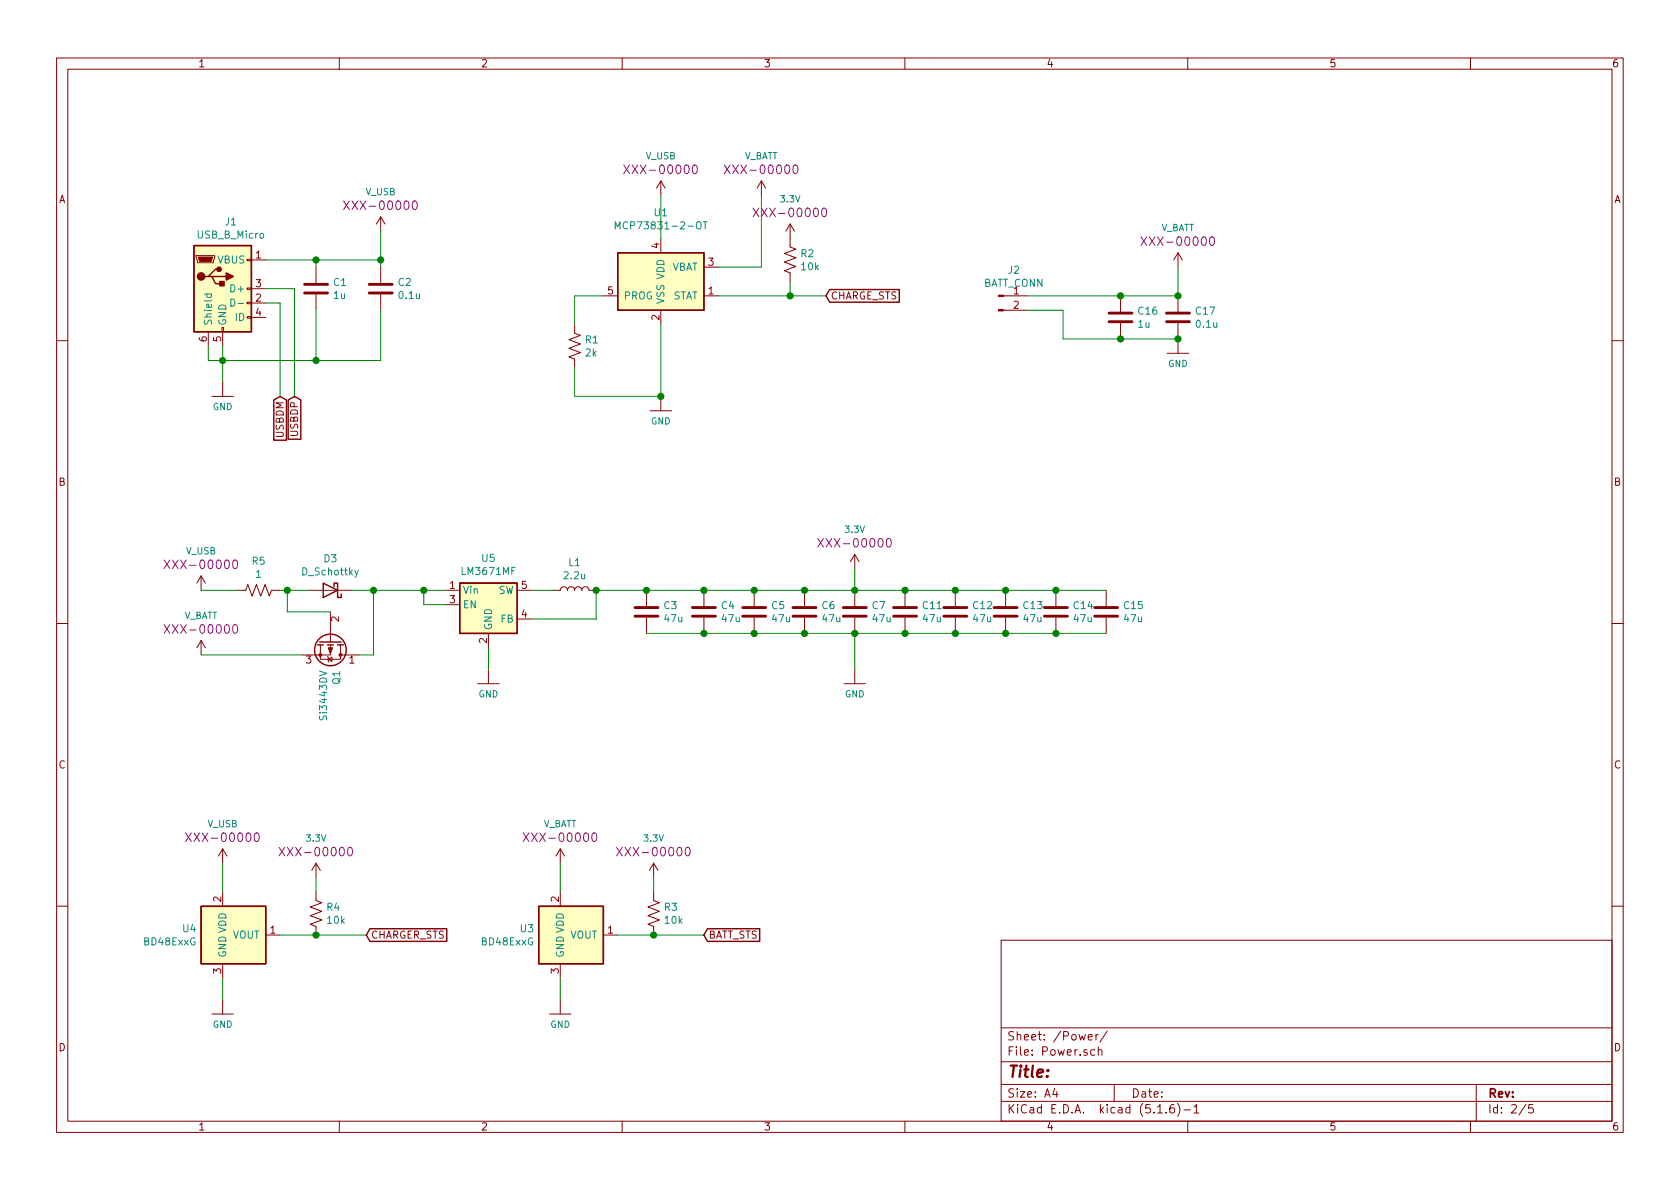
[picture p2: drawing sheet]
EESchema Schematic File Version 4
EELAYER 30 0
EELAYER END
$Descr A4 11693 8268
encoding utf-8
Sheet 2 5
Title ""
Date ""
Rev ""
Comp ""
Comment1 ""
Comment2 ""
Comment3 ""
Comment4 ""
$EndDescr
$Comp
L RemoteSensor-rescue:V_BATT-SparkFun-PowerSymbols #SUPPLY0101
U 1 1
P 1400 4550
F 0 "#SUPPLY0101" H 1450 4550 45  0001 L BNN
F 1 "V_BATT" H 1400 4826 45  0000 C CNN
F 2 "XXX-00000" H 1400 4731 60  0000 C CNN
F 3 "" H 1400 4550 60  0001 C CNN
	1    1400 4550
	1    0    0    -1  
$EndComp
$Comp
L RemoteSensor-rescue:GND-SparkFun-PowerSymbols #GND0101
U 1 1
P 3400 4650
F 0 "#GND0101" H 3450 4600 45  0001 L BNN
F 1 "GND" H 3400 4480 45  0000 C CNN
F 2 "" H 3400 4550 60  0001 C CNN
F 3 "" H 3400 4550 60  0001 C CNN
	1    3400 4650
	1    0    0    -1  
$EndComp
$Comp
L RemoteSensor-rescue:USB_B_Micro-Connector J?
U 1 1
P 1550 2000
AR Path="/5EEC20C4" Ref="J?"  Part="1" 
AR Path="/5EE9FD3C/5EEC20C4" Ref="J1"  Part="1" 
F 0 "J1" H 1607 2467 50  0000 C CNN
F 1 "USB_B_Micro" H 1607 2376 50  0000 C CNN
F 2 "Connector_USB:USB_Micro-B_Molex_47346-0001" H 1700 1950 50  0001 C CNN
F 3 "~" H 1700 1950 50  0001 C CNN
	1    1550 2000
	1    0    0    -1  
$EndComp
$Comp
L RemoteSensor-rescue:V_USB-SparkFun-PowerSymbols #SUPPLY?
U 1 1
P 2650 1600
AR Path="/5EEC20CA" Ref="#SUPPLY?"  Part="1" 
AR Path="/5EE9FD3C/5EEC20CA" Ref="#SUPPLY0103"  Part="1" 
F 0 "#SUPPLY0103" H 2700 1600 45  0001 L BNN
F 1 "V_USB" H 2650 1876 45  0000 C CNN
F 2 "XXX-00000" H 2650 1781 60  0000 C CNN
F 3 "" H 2650 1600 60  0001 C CNN
	1    2650 1600
	1    0    0    -1  
$EndComp
$Comp
L RemoteSensor-rescue:GND-SparkFun-PowerSymbols #GND?
U 1 1
P 1550 2650
AR Path="/5EEC20D0" Ref="#GND?"  Part="1" 
AR Path="/5EE9FD3C/5EEC20D0" Ref="#GND0102"  Part="1" 
F 0 "#GND0102" H 1600 2600 45  0001 L BNN
F 1 "GND" H 1550 2480 45  0000 C CNN
F 2 "" H 1550 2550 60  0001 C CNN
F 3 "" H 1550 2550 60  0001 C CNN
	1    1550 2650
	1    0    0    -1  
$EndComp
$Comp
L RemoteSensor-rescue:C-Device C?
U 1 1
P 2200 2000
AR Path="/5EEC20D6" Ref="C?"  Part="1" 
AR Path="/5EE9FD3C/5EEC20D6" Ref="C1"  Part="1" 
F 0 "C1" H 2315 2046 50  0000 L CNN
F 1 "1u" H 2315 1955 50  0000 L CNN
F 2 "Capacitor_SMD:C_0603_1608Metric_Pad1.05x0.95mm_HandSolder" H 2238 1850 50  0001 C CNN
F 3 "~" H 2200 2000 50  0001 C CNN
	1    2200 2000
	1    0    0    -1  
$EndComp
$Comp
L RemoteSensor-rescue:C-Device C?
U 1 1
P 2650 2000
AR Path="/5EEC20DC" Ref="C?"  Part="1" 
AR Path="/5EE9FD3C/5EEC20DC" Ref="C2"  Part="1" 
F 0 "C2" H 2765 2046 50  0000 L CNN
F 1 "0.1u" H 2765 1955 50  0000 L CNN
F 2 "Capacitor_SMD:C_0603_1608Metric_Pad1.05x0.95mm_HandSolder" H 2688 1850 50  0001 C CNN
F 3 "~" H 2650 2000 50  0001 C CNN
	1    2650 2000
	1    0    0    -1  
$EndComp
Wire Wire Line
	1850 1800 2200 1800
Wire Wire Line
	2650 1800 2650 1850
Wire Wire Line
	2200 1850 2200 1800
Connection ~ 2200 1800
Wire Wire Line
	2200 1800 2650 1800
Wire Wire Line
	1550 2400 1550 2500
Wire Wire Line
	1550 2500 2200 2500
Wire Wire Line
	2200 2500 2200 2150
Connection ~ 1550 2500
Wire Wire Line
	1550 2500 1550 2650
Wire Wire Line
	2200 2500 2650 2500
Wire Wire Line
	2650 2500 2650 2150
Connection ~ 2200 2500
Wire Wire Line
	2650 1600 2650 1800
Connection ~ 2650 1800
$Comp
L RemoteSensor-rescue:MCP73831-2-OT-Battery_Management U?
U 1 1
P 4600 1950
AR Path="/5EEC20F1" Ref="U?"  Part="1" 
AR Path="/5EE9FD3C/5EEC20F1" Ref="U1"  Part="1" 
F 0 "U1" H 4600 2431 50  0000 C CNN
F 1 "MCP73831-2-OT" H 4600 2340 50  0000 C CNN
F 2 "Package_TO_SOT_SMD:SOT-23-5" H 4650 1700 50  0001 L CIN
F 3 "http://ww1.microchip.com/downloads/en/DeviceDoc/20001984g.pdf" H 4450 1900 50  0001 C CNN
	1    4600 1950
	1    0    0    -1  
$EndComp
$Comp
L RemoteSensor-rescue:V_USB-SparkFun-PowerSymbols #SUPPLY?
U 1 1
P 4600 1350
AR Path="/5EEC20F7" Ref="#SUPPLY?"  Part="1" 
AR Path="/5EE9FD3C/5EEC20F7" Ref="#SUPPLY0104"  Part="1" 
F 0 "#SUPPLY0104" H 4650 1350 45  0001 L BNN
F 1 "V_USB" H 4600 1626 45  0000 C CNN
F 2 "XXX-00000" H 4600 1531 60  0000 C CNN
F 3 "" H 4600 1350 60  0001 C CNN
	1    4600 1350
	1    0    0    -1  
$EndComp
$Comp
L RemoteSensor-rescue:V_BATT-SparkFun-PowerSymbols #SUPPLY?
U 1 1
P 5300 1350
AR Path="/5EEC20FD" Ref="#SUPPLY?"  Part="1" 
AR Path="/5EE9FD3C/5EEC20FD" Ref="#SUPPLY0105"  Part="1" 
F 0 "#SUPPLY0105" H 5350 1350 45  0001 L BNN
F 1 "V_BATT" H 5300 1626 45  0000 C CNN
F 2 "XXX-00000" H 5300 1531 60  0000 C CNN
F 3 "" H 5300 1350 60  0001 C CNN
	1    5300 1350
	1    0    0    -1  
$EndComp
Wire Wire Line
	5000 1850 5300 1850
Wire Wire Line
	5300 1850 5300 1350
Wire Wire Line
	4600 1350 4600 1650
$Comp
L RemoteSensor-rescue:R_US-Device R?
U 1 1
P 4000 2400
AR Path="/5EEC2106" Ref="R?"  Part="1" 
AR Path="/5EE9FD3C/5EEC2106" Ref="R1"  Part="1" 
F 0 "R1" H 4068 2446 50  0000 L CNN
F 1 "2k" H 4068 2355 50  0000 L CNN
F 2 "Resistor_SMD:R_0603_1608Metric_Pad1.05x0.95mm_HandSolder" V 4040 2390 50  0001 C CNN
F 3 "~" H 4000 2400 50  0001 C CNN
	1    4000 2400
	1    0    0    -1  
$EndComp
Wire Wire Line
	4000 2250 4000 2050
Wire Wire Line
	4000 2050 4200 2050
Wire Wire Line
	4600 2250 4600 2750
Wire Wire Line
	4600 2750 4000 2750
Wire Wire Line
	4000 2750 4000 2550
$Comp
L RemoteSensor-rescue:GND-SparkFun-PowerSymbols #GND?
U 1 1
P 4600 2750
AR Path="/5EEC2111" Ref="#GND?"  Part="1" 
AR Path="/5EE9FD3C/5EEC2111" Ref="#GND0103"  Part="1" 
F 0 "#GND0103" H 4650 2700 45  0001 L BNN
F 1 "GND" H 4600 2580 45  0000 C CNN
F 2 "" H 4600 2650 60  0001 C CNN
F 3 "" H 4600 2650 60  0001 C CNN
	1    4600 2750
	1    0    0    -1  
$EndComp
Connection ~ 4600 2750
$Comp
L RemoteSensor-rescue:Conn_01x02_Male-Connector J?
U 1 1
P 6950 2050
AR Path="/5EEC2118" Ref="J?"  Part="1" 
AR Path="/5EE9FD3C/5EEC2118" Ref="J2"  Part="1" 
F 0 "J2" H 7058 2231 50  0000 C CNN
F 1 "BATT_CONN" H 7058 2140 50  0000 C CNN
F 2 "Connector_JST:JST_PH_S2B-PH-SM4-TB_1x02-1MP_P2.00mm_Horizontal" H 6950 2050 50  0001 C CNN
F 3 "~" H 6950 2050 50  0001 C CNN
	1    6950 2050
	1    0    0    -1  
$EndComp
$Comp
L RemoteSensor-rescue:GND-SparkFun-PowerSymbols #GND?
U 1 1
P 8200 2350
AR Path="/5EEC211E" Ref="#GND?"  Part="1" 
AR Path="/5EE9FD3C/5EEC211E" Ref="#GND0104"  Part="1" 
F 0 "#GND0104" H 8250 2300 45  0001 L BNN
F 1 "GND" H 8200 2180 45  0000 C CNN
F 2 "" H 8200 2250 60  0001 C CNN
F 3 "" H 8200 2250 60  0001 C CNN
	1    8200 2350
	1    0    0    -1  
$EndComp
$Comp
L RemoteSensor-rescue:R_US-Device R?
U 1 1
P 5500 1800
AR Path="/5EEC2124" Ref="R?"  Part="1" 
AR Path="/5EE9FD3C/5EEC2124" Ref="R2"  Part="1" 
F 0 "R2" H 5568 1846 50  0000 L CNN
F 1 "10k" H 5568 1755 50  0000 L CNN
F 2 "Resistor_SMD:R_0603_1608Metric_Pad1.05x0.95mm_HandSolder" V 5540 1790 50  0001 C CNN
F 3 "~" H 5500 1800 50  0001 C CNN
	1    5500 1800
	1    0    0    -1  
$EndComp
Wire Wire Line
	5000 2050 5500 2050
Wire Wire Line
	5500 2050 5500 1950
$Comp
L RemoteSensor-rescue:3.3V-SparkFun-PowerSymbols #SUPPLY?
U 1 1
P 5500 1650
AR Path="/5EEC212C" Ref="#SUPPLY?"  Part="1" 
AR Path="/5EE9FD3C/5EEC212C" Ref="#SUPPLY0106"  Part="1" 
F 0 "#SUPPLY0106" H 5550 1650 45  0001 L BNN
F 1 "3.3V" H 5500 1926 45  0000 C CNN
F 2 "XXX-00000" H 5500 1831 60  0000 C CNN
F 3 "" H 5500 1650 60  0001 C CNN
	1    5500 1650
	1    0    0    -1  
$EndComp
Wire Wire Line
	1450 2400 1450 2500
Wire Wire Line
	1450 2500 1550 2500
$Comp
L RemoteSensor-rescue:V_BATT-SparkFun-PowerSymbols #SUPPLY?
U 1 1
P 8200 1850
AR Path="/5EEC2137" Ref="#SUPPLY?"  Part="1" 
AR Path="/5EE9FD3C/5EEC2137" Ref="#SUPPLY0107"  Part="1" 
F 0 "#SUPPLY0107" H 8250 1850 45  0001 L BNN
F 1 "V_BATT" H 8200 2126 45  0000 C CNN
F 2 "XXX-00000" H 8200 2031 60  0000 C CNN
F 3 "" H 8200 1850 60  0001 C CNN
	1    8200 1850
	1    0    0    -1  
$EndComp
Wire Wire Line
	7150 2150 7400 2150
$Comp
L RemoteSensor-rescue:L-Device L?
U 1 1
P 4000 4100
AR Path="/5EEC2148" Ref="L?"  Part="1" 
AR Path="/5EE9FD3C/5EEC2148" Ref="L1"  Part="1" 
F 0 "L1" V 4190 4100 50  0000 C CNN
F 1 "2.2u" V 4099 4100 50  0000 C CNN
F 2 "Inductor_SMD:L_Taiyo-Yuden_NR-30xx_HandSoldering" H 4000 4100 50  0001 C CNN
F 3 "~" H 4000 4100 50  0001 C CNN
	1    4000 4100
	0    -1   -1   0   
$EndComp
Wire Wire Line
	4150 4100 4150 4300
Wire Wire Line
	4150 4300 3700 4300
$Comp
L RemoteSensor-rescue:3.3V-SparkFun-PowerSymbols #SUPPLY?
U 1 1
P 5950 3950
AR Path="/5EEC2172" Ref="#SUPPLY?"  Part="1" 
AR Path="/5EE9FD3C/5EEC2172" Ref="#SUPPLY0108"  Part="1" 
F 0 "#SUPPLY0108" H 6000 3950 45  0001 L BNN
F 1 "3.3V" H 5950 4226 45  0000 C CNN
F 2 "XXX-00000" H 5950 4131 60  0000 C CNN
F 3 "" H 5950 3950 60  0001 C CNN
	1    5950 3950
	1    0    0    -1  
$EndComp
$Comp
L RemoteSensor-rescue:BD48ExxG-Power_Management U?
U 1 1
P 3900 6500
AR Path="/5EF05E46" Ref="U?"  Part="1" 
AR Path="/5EE9FD3C/5EF05E46" Ref="U3"  Part="1" 
F 0 "U3" H 3721 6546 50  0000 R CNN
F 1 "BD48ExxG" H 3721 6455 50  0000 R CNN
F 2 "Package_TO_SOT_SMD:SOT-23-5" H 3900 6000 50  0001 C CNN
F 3 "https://www.rohm.de/datasheet/BD4830FVE/bd48xxg-e" H 3900 5900 50  0001 C CNN
	1    3900 6500
	1    0    0    -1  
$EndComp
$Comp
L RemoteSensor-rescue:GND-SparkFun-PowerSymbols #GND?
U 1 1
P 3900 6950
AR Path="/5EF05E4C" Ref="#GND?"  Part="1" 
AR Path="/5EE9FD3C/5EF05E4C" Ref="#GND0106"  Part="1" 
F 0 "#GND0106" H 3950 6900 45  0001 L BNN
F 1 "GND" H 3900 6780 45  0000 C CNN
F 2 "" H 3900 6850 60  0001 C CNN
F 3 "" H 3900 6850 60  0001 C CNN
	1    3900 6950
	1    0    0    -1  
$EndComp
Wire Wire Line
	3900 6950 3900 6800
$Comp
L RemoteSensor-rescue:R_US-Device R?
U 1 1
P 4550 6350
AR Path="/5EF05E53" Ref="R?"  Part="1" 
AR Path="/5EE9FD3C/5EF05E53" Ref="R3"  Part="1" 
F 0 "R3" H 4618 6396 50  0000 L CNN
F 1 "10k" H 4618 6305 50  0000 L CNN
F 2 "Resistor_SMD:R_0603_1608Metric_Pad1.05x0.95mm_HandSolder" V 4590 6340 50  0001 C CNN
F 3 "~" H 4550 6350 50  0001 C CNN
	1    4550 6350
	1    0    0    -1  
$EndComp
Wire Wire Line
	4550 6100 4550 6200
Wire Wire Line
	4550 6500 4300 6500
$Comp
L RemoteSensor-rescue:BD48ExxG-Power_Management U?
U 1 1
P 1550 6500
AR Path="/5EF05E5E" Ref="U?"  Part="1" 
AR Path="/5EE9FD3C/5EF05E5E" Ref="U4"  Part="1" 
F 0 "U4" H 1371 6546 50  0000 R CNN
F 1 "BD48ExxG" H 1371 6455 50  0000 R CNN
F 2 "Package_TO_SOT_SMD:SOT-23-5" H 1550 6000 50  0001 C CNN
F 3 "https://www.rohm.de/datasheet/BD4830FVE/bd48xxg-e" H 1550 5900 50  0001 C CNN
	1    1550 6500
	1    0    0    -1  
$EndComp
$Comp
L RemoteSensor-rescue:GND-SparkFun-PowerSymbols #GND?
U 1 1
P 1550 6950
AR Path="/5EF05E64" Ref="#GND?"  Part="1" 
AR Path="/5EE9FD3C/5EF05E64" Ref="#GND0107"  Part="1" 
F 0 "#GND0107" H 1600 6900 45  0001 L BNN
F 1 "GND" H 1550 6780 45  0000 C CNN
F 2 "" H 1550 6850 60  0001 C CNN
F 3 "" H 1550 6850 60  0001 C CNN
	1    1550 6950
	1    0    0    -1  
$EndComp
Wire Wire Line
	1550 6950 1550 6800
$Comp
L RemoteSensor-rescue:R_US-Device R?
U 1 1
P 2200 6350
AR Path="/5EF05E6B" Ref="R?"  Part="1" 
AR Path="/5EE9FD3C/5EF05E6B" Ref="R4"  Part="1" 
F 0 "R4" H 2268 6396 50  0000 L CNN
F 1 "10k" H 2268 6305 50  0000 L CNN
F 2 "Resistor_SMD:R_0603_1608Metric_Pad1.05x0.95mm_HandSolder" V 2240 6340 50  0001 C CNN
F 3 "~" H 2200 6350 50  0001 C CNN
	1    2200 6350
	1    0    0    -1  
$EndComp
Wire Wire Line
	2200 6100 2200 6200
Wire Wire Line
	2200 6500 1950 6500
$Comp
L RemoteSensor-rescue:3.3V-SparkFun-PowerSymbols #SUPPLY?
U 1 1
P 2200 6100
AR Path="/5EF05E76" Ref="#SUPPLY?"  Part="1" 
AR Path="/5EE9FD3C/5EF05E76" Ref="#SUPPLY0110"  Part="1" 
F 0 "#SUPPLY0110" H 2250 6100 45  0001 L BNN
F 1 "3.3V" H 2200 6376 45  0000 C CNN
F 2 "XXX-00000" H 2200 6281 60  0000 C CNN
F 3 "" H 2200 6100 60  0001 C CNN
	1    2200 6100
	1    0    0    -1  
$EndComp
$Comp
L RemoteSensor-rescue:3.3V-SparkFun-PowerSymbols #SUPPLY?
U 1 1
P 4550 6100
AR Path="/5EF05E7C" Ref="#SUPPLY?"  Part="1" 
AR Path="/5EE9FD3C/5EF05E7C" Ref="#SUPPLY0111"  Part="1" 
F 0 "#SUPPLY0111" H 4600 6100 45  0001 L BNN
F 1 "3.3V" H 4550 6376 45  0000 C CNN
F 2 "XXX-00000" H 4550 6281 60  0000 C CNN
F 3 "" H 4550 6100 60  0001 C CNN
	1    4550 6100
	1    0    0    -1  
$EndComp
$Comp
L RemoteSensor-rescue:V_USB-SparkFun-PowerSymbols #SUPPLY?
U 1 1
P 1550 6000
AR Path="/5EF05E82" Ref="#SUPPLY?"  Part="1" 
AR Path="/5EE9FD3C/5EF05E82" Ref="#SUPPLY0112"  Part="1" 
F 0 "#SUPPLY0112" H 1600 6000 45  0001 L BNN
F 1 "V_USB" H 1550 6276 45  0000 C CNN
F 2 "XXX-00000" H 1550 6181 60  0000 C CNN
F 3 "" H 1550 6000 60  0001 C CNN
	1    1550 6000
	1    0    0    -1  
$EndComp
$Comp
L RemoteSensor-rescue:V_BATT-SparkFun-PowerSymbols #SUPPLY?
U 1 1
P 3900 6000
AR Path="/5EF05E88" Ref="#SUPPLY?"  Part="1" 
AR Path="/5EE9FD3C/5EF05E88" Ref="#SUPPLY0113"  Part="1" 
F 0 "#SUPPLY0113" H 3950 6000 45  0001 L BNN
F 1 "V_BATT" H 3900 6276 45  0000 C CNN
F 2 "XXX-00000" H 3900 6181 60  0000 C CNN
F 3 "" H 3900 6000 60  0001 C CNN
	1    3900 6000
	1    0    0    -1  
$EndComp
Wire Wire Line
	3900 6000 3900 6200
Wire Wire Line
	1550 6000 1550 6200
Wire Wire Line
	3850 4100 3700 4100
Text GLabel 5750 2050 2    50   Input ~ 0
CHARGE_STS
Text GLabel 4900 6500 2    50   Input ~ 0
BATT_STS
Text GLabel 2550 6500 2    50   Input ~ 0
CHARGER_STS
Wire Wire Line
	4550 6500 4900 6500
Connection ~ 4550 6500
Wire Wire Line
	5500 2050 5750 2050
Connection ~ 5500 2050
Wire Wire Line
	2200 6500 2550 6500
Connection ~ 2200 6500
Wire Wire Line
	1850 2000 2050 2000
Wire Wire Line
	2050 2000 2050 2750
Wire Wire Line
	1850 2100 1950 2100
Wire Wire Line
	1950 2100 1950 2750
Text GLabel 2050 2750 3    50   Input ~ 0
USBDP
Text GLabel 1950 2750 3    50   Input ~ 0
USBDM
$Comp
L RemoteSensor-rescue:LM3670MF-Regulator_Switching U5
U 1 1
P 3400 4200
F 0 "U5" H 3400 4525 50  0000 C CNN
F 1 "LM3671MF" H 3400 4434 50  0000 C CNN
F 2 "Package_TO_SOT_SMD:TSOT-23-5" H 3450 3950 50  0001 L CNN
F 3 "http://www.ti.com/lit/ds/symlink/lm3671.pdf" H 3150 3850 50  0001 C CNN
	1    3400 4200
	1    0    0    -1  
$EndComp
$Comp
L Device:Q_PMOS_DGS Q1
U 1 1
P 2300 4450
F 0 "Q1" H 2505 4496 50  0000 L CNN
F 1 "Si3443DV" H 2505 4405 50  0000 L CNN
F 2 "Si3443DV:Si3443DV" H 2500 4550 50  0001 C CNN
F 3 "~" H 2300 4450 50  0001 C CNN
	1    2300 4450
	0    1    1    0   
$EndComp
Wire Wire Line
	3400 4500 3400 4650
$Comp
L Device:D_Schottky D3
U 1 1
P 2300 4100
F 0 "D3" H 2300 3883 50  0000 C CNN
F 1 "D_Schottky" H 2300 3974 50  0000 C CNN
F 2 "Diode_SMD:D_SOD-123" H 2300 4100 50  0001 C CNN
F 3 "~" H 2300 4100 50  0001 C CNN
	1    2300 4100
	-1   0    0    1   
$EndComp
Wire Wire Line
	2450 4100 2600 4100
Wire Wire Line
	2600 4100 2600 4550
Wire Wire Line
	2600 4550 2500 4550
Wire Wire Line
	2300 4250 2000 4250
Wire Wire Line
	2000 4250 2000 4100
Wire Wire Line
	2000 4100 2150 4100
$Comp
L Device:R_US R5
U 1 1
P 1800 4100
F 0 "R5" V 1595 4100 50  0000 C CNN
F 1 "1" V 1686 4100 50  0000 C CNN
F 2 "Resistor_SMD:R_0603_1608Metric_Pad1.05x0.95mm_HandSolder" V 1840 4090 50  0001 C CNN
F 3 "~" H 1800 4100 50  0001 C CNN
	1    1800 4100
	0    1    1    0   
$EndComp
Wire Wire Line
	1950 4100 2000 4100
Connection ~ 2000 4100
$Comp
L SparkFun-PowerSymbols:V_USB #SUPPLY0102
U 1 1
P 1400 4100
F 0 "#SUPPLY0102" H 1450 4100 45  0001 L BNN
F 1 "V_USB" H 1400 4376 45  0000 C CNN
F 2 "XXX-00000" H 1400 4281 60  0000 C CNN
F 3 "" H 1400 4100 60  0001 C CNN
	1    1400 4100
	1    0    0    -1  
$EndComp
Wire Wire Line
	1400 4100 1650 4100
Wire Wire Line
	1400 4550 2100 4550
Wire Wire Line
	2600 4100 2950 4100
Connection ~ 2600 4100
Wire Wire Line
	2950 4100 2950 4200
Wire Wire Line
	2950 4200 3100 4200
Connection ~ 2950 4100
Wire Wire Line
	2950 4100 3100 4100
$Comp
L SparkFun-PowerSymbols:GND #GND0105
U 1 1
P 5950 4650
F 0 "#GND0105" H 6000 4600 45  0001 L BNN
F 1 "GND" H 5950 4480 45  0000 C CNN
F 2 "" H 5950 4550 60  0001 C CNN
F 3 "" H 5950 4550 60  0001 C CNN
	1    5950 4650
	1    0    0    -1  
$EndComp
Connection ~ 4150 4100
Wire Wire Line
	5950 3950 5950 4100
Wire Wire Line
	5950 4650 5950 4400
Connection ~ 5950 4400
Connection ~ 5950 4100
Wire Wire Line
	4150 4100 4500 4100
Connection ~ 4500 4100
Wire Wire Line
	4500 4100 4900 4100
Wire Wire Line
	4900 4100 5250 4100
Connection ~ 4900 4100
Connection ~ 5250 4100
Connection ~ 5600 4100
Wire Wire Line
	5250 4100 5600 4100
Wire Wire Line
	5600 4100 5950 4100
Wire Wire Line
	5950 4100 6300 4100
Connection ~ 6300 4100
Connection ~ 6650 4100
Wire Wire Line
	6300 4100 6650 4100
Wire Wire Line
	6650 4100 7000 4100
Connection ~ 7000 4100
Connection ~ 7350 4100
Wire Wire Line
	7000 4100 7350 4100
Wire Wire Line
	7350 4100 7700 4100
Wire Wire Line
	7700 4400 7350 4400
Connection ~ 4900 4400
Connection ~ 5250 4400
Wire Wire Line
	4900 4400 4500 4400
Wire Wire Line
	5250 4400 4900 4400
Connection ~ 5600 4400
Wire Wire Line
	5600 4400 5250 4400
Wire Wire Line
	5950 4400 5600 4400
Connection ~ 6300 4400
Connection ~ 6650 4400
Wire Wire Line
	6300 4400 5950 4400
Wire Wire Line
	6650 4400 6300 4400
Connection ~ 7000 4400
Connection ~ 7350 4400
Wire Wire Line
	7000 4400 6650 4400
Wire Wire Line
	7350 4400 7000 4400
$Comp
L Device:C C3
U 1 1
P 4500 4250
F 0 "C3" H 4615 4296 50  0000 L CNN
F 1 "47u" H 4615 4205 50  0000 L CNN
F 2 "Capacitor_SMD:C_0603_1608Metric_Pad1.05x0.95mm_HandSolder" H 4538 4100 50  0001 C CNN
F 3 "~" H 4500 4250 50  0001 C CNN
	1    4500 4250
	1    0    0    -1  
$EndComp
$Comp
L Device:C C4
U 1 1
P 4900 4250
F 0 "C4" H 5015 4296 50  0000 L CNN
F 1 "47u" H 5015 4205 50  0000 L CNN
F 2 "Capacitor_SMD:C_0603_1608Metric_Pad1.05x0.95mm_HandSolder" H 4938 4100 50  0001 C CNN
F 3 "~" H 4900 4250 50  0001 C CNN
	1    4900 4250
	1    0    0    -1  
$EndComp
$Comp
L Device:C C5
U 1 1
P 5250 4250
F 0 "C5" H 5365 4296 50  0000 L CNN
F 1 "47u" H 5365 4205 50  0000 L CNN
F 2 "Capacitor_SMD:C_0603_1608Metric_Pad1.05x0.95mm_HandSolder" H 5288 4100 50  0001 C CNN
F 3 "~" H 5250 4250 50  0001 C CNN
	1    5250 4250
	1    0    0    -1  
$EndComp
$Comp
L Device:C C6
U 1 1
P 5600 4250
F 0 "C6" H 5715 4296 50  0000 L CNN
F 1 "47u" H 5715 4205 50  0000 L CNN
F 2 "Capacitor_SMD:C_0603_1608Metric_Pad1.05x0.95mm_HandSolder" H 5638 4100 50  0001 C CNN
F 3 "~" H 5600 4250 50  0001 C CNN
	1    5600 4250
	1    0    0    -1  
$EndComp
$Comp
L Device:C C7
U 1 1
P 5950 4250
F 0 "C7" H 6065 4296 50  0000 L CNN
F 1 "47u" H 6065 4205 50  0000 L CNN
F 2 "Capacitor_SMD:C_0603_1608Metric_Pad1.05x0.95mm_HandSolder" H 5988 4100 50  0001 C CNN
F 3 "~" H 5950 4250 50  0001 C CNN
	1    5950 4250
	1    0    0    -1  
$EndComp
$Comp
L Device:C C11
U 1 1
P 6300 4250
F 0 "C11" H 6415 4296 50  0000 L CNN
F 1 "47u" H 6415 4205 50  0000 L CNN
F 2 "Capacitor_SMD:C_0603_1608Metric_Pad1.05x0.95mm_HandSolder" H 6338 4100 50  0001 C CNN
F 3 "~" H 6300 4250 50  0001 C CNN
	1    6300 4250
	1    0    0    -1  
$EndComp
$Comp
L Device:C C12
U 1 1
P 6650 4250
F 0 "C12" H 6765 4296 50  0000 L CNN
F 1 "47u" H 6765 4205 50  0000 L CNN
F 2 "Capacitor_SMD:C_0603_1608Metric_Pad1.05x0.95mm_HandSolder" H 6688 4100 50  0001 C CNN
F 3 "~" H 6650 4250 50  0001 C CNN
	1    6650 4250
	1    0    0    -1  
$EndComp
$Comp
L Device:C C13
U 1 1
P 7000 4250
F 0 "C13" H 7115 4296 50  0000 L CNN
F 1 "47u" H 7115 4205 50  0000 L CNN
F 2 "Capacitor_SMD:C_0603_1608Metric_Pad1.05x0.95mm_HandSolder" H 7038 4100 50  0001 C CNN
F 3 "~" H 7000 4250 50  0001 C CNN
	1    7000 4250
	1    0    0    -1  
$EndComp
$Comp
L Device:C C14
U 1 1
P 7350 4250
F 0 "C14" H 7465 4296 50  0000 L CNN
F 1 "47u" H 7465 4205 50  0000 L CNN
F 2 "Capacitor_SMD:C_0603_1608Metric_Pad1.05x0.95mm_HandSolder" H 7388 4100 50  0001 C CNN
F 3 "~" H 7350 4250 50  0001 C CNN
	1    7350 4250
	1    0    0    -1  
$EndComp
$Comp
L Device:C C15
U 1 1
P 7700 4250
F 0 "C15" H 7815 4296 50  0000 L CNN
F 1 "47u" H 7815 4205 50  0000 L CNN
F 2 "Capacitor_SMD:C_0603_1608Metric_Pad1.05x0.95mm_HandSolder" H 7738 4100 50  0001 C CNN
F 3 "~" H 7700 4250 50  0001 C CNN
	1    7700 4250
	1    0    0    -1  
$EndComp
$Comp
L RemoteSensor-rescue:C-Device C?
U 1 1
P 7800 2200
AR Path="/5F6DE74C" Ref="C?"  Part="1" 
AR Path="/5EE9FD3C/5F6DE74C" Ref="C16"  Part="1" 
F 0 "C16" H 7915 2246 50  0000 L CNN
F 1 "1u" H 7915 2155 50  0000 L CNN
F 2 "Capacitor_SMD:C_0603_1608Metric_Pad1.05x0.95mm_HandSolder" H 7838 2050 50  0001 C CNN
F 3 "~" H 7800 2200 50  0001 C CNN
	1    7800 2200
	1    0    0    -1  
$EndComp
$Comp
L RemoteSensor-rescue:C-Device C?
U 1 1
P 8200 2200
AR Path="/5F6DF173" Ref="C?"  Part="1" 
AR Path="/5EE9FD3C/5F6DF173" Ref="C17"  Part="1" 
F 0 "C17" H 8315 2246 50  0000 L CNN
F 1 "0.1u" H 8315 2155 50  0000 L CNN
F 2 "Capacitor_SMD:C_0603_1608Metric_Pad1.05x0.95mm_HandSolder" H 8238 2050 50  0001 C CNN
F 3 "~" H 8200 2200 50  0001 C CNN
	1    8200 2200
	1    0    0    -1  
$EndComp
Connection ~ 7800 2050
Wire Wire Line
	7800 2050 8200 2050
Wire Wire Line
	7150 2050 7800 2050
Wire Wire Line
	8200 1850 8200 2050
Connection ~ 8200 2050
Wire Wire Line
	8200 2350 7800 2350
Wire Wire Line
	7400 2150 7400 2350
Connection ~ 7800 2350
Wire Wire Line
	7800 2350 7400 2350
Connection ~ 8200 2350
$EndSCHEMATC
